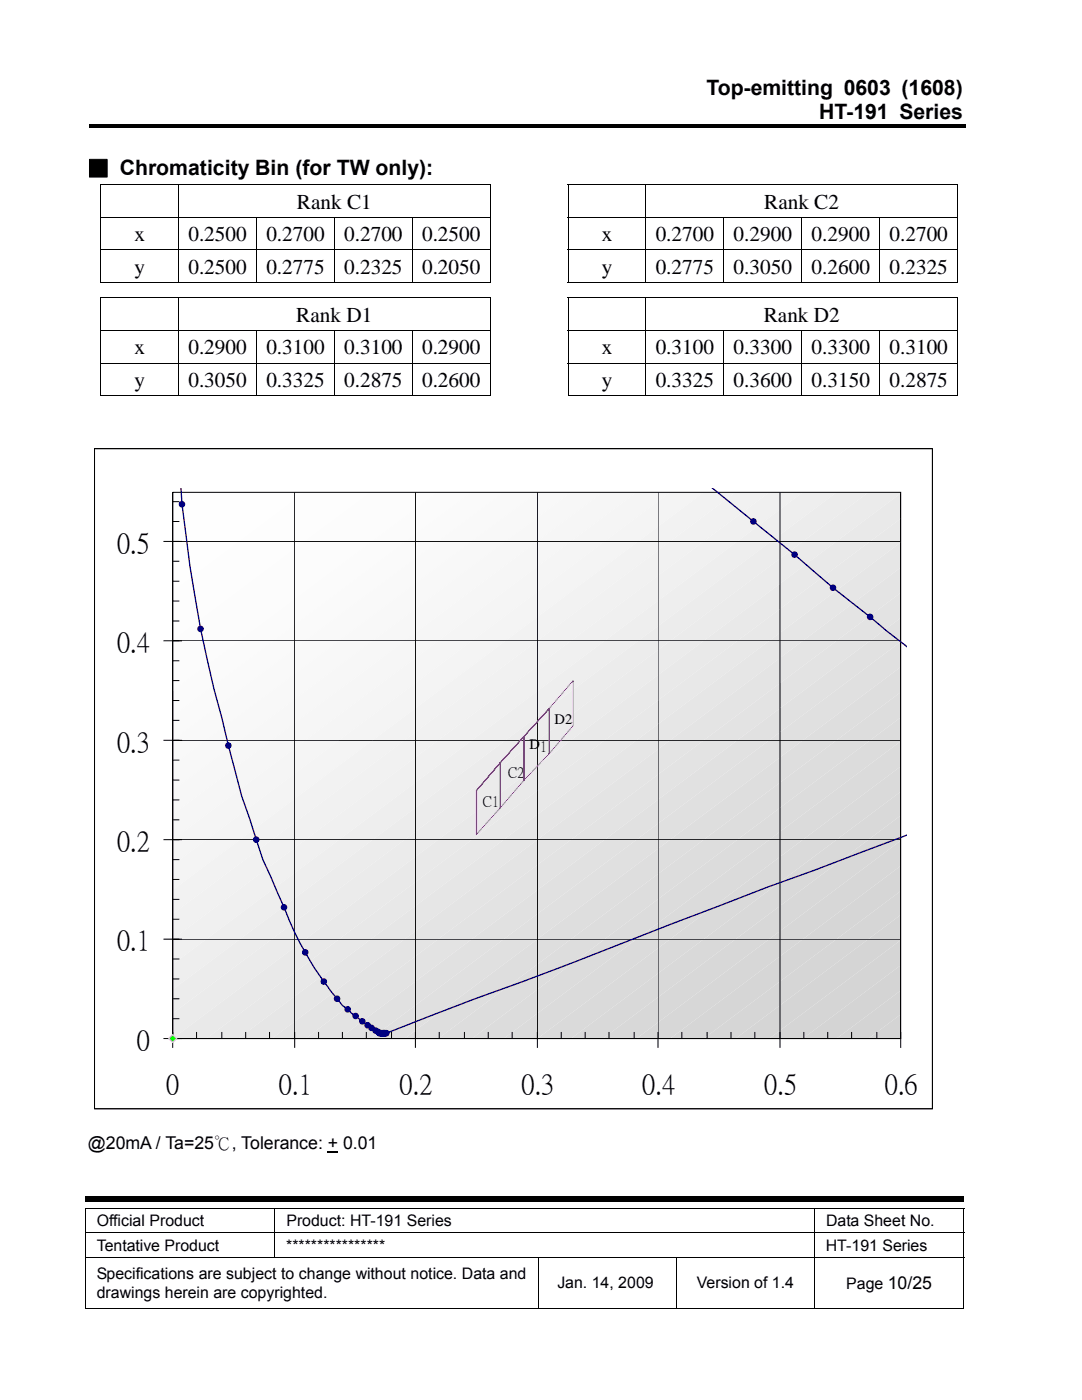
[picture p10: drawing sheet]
<svg xmlns="http://www.w3.org/2000/svg" width="216mm" height="279mm" viewBox="0 0 216 279" stroke-linecap="round" stroke-linejoin="round" font-family="sans-serif">
<g fill="#000">
<path d="M17.8 24.7h85.2v.8h-85.2zM20 36.7h.2v.2h-.2zM97.7 36.7h.2v.2h-.2zM102.8 24.7h89.8v.8h-89.8zM113.3 36.7h.1v.2h-.1zM191 36.7h.2v.2h-.2zM20 56.3h.2v.2h-.2zM20 59.3h.2v.2h-.2zM97.7 56.3h.2v.2h-.2zM97.7 59.3h.2v.2h-.2zM113.3 56.3h.1v.2h-.1zM113.3 59.3h.1v.2h-.1z"/>
<path d="M97.7 78.9h.2v.2h-.2zM191 78.9h.2v.2h-.2zM17 238.7h175.3v1.1h-175.3zM17 241h.1v.2h-.1zM192.2 261h.2v.1h-.2z"/>
</g>
<g fill="none" stroke="#000" stroke-width=".2">
<path d="M20 36.8h77.9M20.1 36.9v6.4M35.6 36.9v6.4M97.8 36.9v6.4M113.3 36.8h77.9M113.3 36.9v6.4M128.9 36.9v6.4M191.1 36.9v6.4M20 43.3h77.9M20 49.9h77.9M20 56.4h77.9M20 59.4h77.9"/>
<path d="M20.1 43.4v6.4M20.1 50v6.3M20.1 59.5v6.3M35.6 43.4v6.4M35.6 50v6.3M35.6 59.5v6.3M51.2 43.4v6.4M51.2 50v6.3M66.7 43.4v6.4M66.7 50v6.3M82.3 43.4v6.4M82.3 50v6.3"/>
<path d="M97.8 43.4v6.4M97.8 50v6.3M97.8 59.5v6.3M113.3 43.3h77.9M113.3 49.9h77.9M113.3 56.4h77.9M113.3 59.4h77.9M113.3 43.4v6.4M113.3 50v6.3M113.3 59.5v6.3M128.9 43.4v6.4M128.9 50v6.3"/>
<path d="M128.9 59.5v6.3M144.4 43.4v6.4M144.4 50v6.3M160 43.4v6.4M160 50v6.3M175.5 43.4v6.4M175.5 50v6.3M191.1 43.4v6.4M191.1 50v6.3M191.1 59.5v6.3M20 65.9h77.9M20 72.5h77.9"/>
<path d="M20 79h15.6M20.1 66v6.4M20.1 72.5v6.6M35.6 66v6.4M35.6 72.5v6.6M35.7 79h15.4M51.2 66v6.4M51.2 72.5v6.6M51.3 79h15.3M66.7 66v6.4M66.7 72.5v6.6M66.8 79h15.4"/>
<path d="M82.3 66v6.4M82.3 72.5v6.6M82.3 79h15.4M97.8 66v6.4M97.8 72.5v6.6M113.3 65.9h77.9M113.3 72.5h77.9M113.3 79h15.5M113.3 66v6.4M113.3 72.5v6.6M128.9 66v6.4M128.9 72.5v6.6"/>
<path d="M129 79h15.3M144.4 66v6.4M144.4 72.5v6.6M144.5 79h15.4M160 66v6.4M160 72.5v6.6M160.1 79h15.4M175.5 66v6.4M175.5 72.5v6.6M175.6 79h15.4M191.1 66v6.4M191.1 72.5v6.6"/>
<path d="M17 241.1h175.4M17 246h175.4M17 251h175.4M17 241.2v4.7M17 246.1v4.8M17 251.1v10M54.9 241.2v4.7M54.9 246.1v4.8M107.5 251.1v10M135 251.1v10M162.5 241.2v4.7M162.5 246.1v4.8"/>
<path d="M162.5 251.1v10M192.3 241.2v4.7M192.3 246.1v4.8M192.3 251.1v10M17 261h90.5M107.6 261h27.3M135.1 261h27.3M162.6 261h29.6"/>
</g>
<path d="M18.9 89.6h167.2v131.7h-167.2z" fill="#fff"/>
<path d="M18.9 89.5h167.2v131.8h-167.2z" fill="none" stroke="#000" stroke-width=".2"/>
<g fill="#fefefe">
<path d="M34.5 98.3l145.3-.1-145.3 5.1z"/>
<path d="M34.5 103.3l145.3-5.1-145.3 9.9z"/>
<path d="M34.5 108.1l145.3-9.9-145.3 14.9z"/>
<path d="M34.5 113.1l145.3-14.9-145.3 19.9z"/>
</g>
<g fill="#fdfdfd">
<path d="M34.5 118.1l145.3-19.9-145.3 24.9z"/>
<path d="M34.5 123.1l145.3-24.9-145.3 29.7z"/>
</g>
<g fill="#fcfcfc">
<path d="M34.5 127.9l145.3-29.7-145.3 34.7z"/>
<path d="M34.5 132.9l145.3-34.7-145.3 39.7z"/>
</g>
<path d="M34.5 137.9l145.3-39.7-145.3 44.8z" fill="#fbfbfb"/>
<path d="M34.5 143l145.3-44.8-145.3 49.5z" fill="#fafafa"/>
<path d="M34.5 147.7l145.3-49.5-145.3 54.6z" fill="#f9f9f9"/>
<path d="M34.5 152.8l145.3-54.6-145.3 59.6z" fill="#f8f8f8"/>
<path d="M34.5 157.8l145.3-59.6-145.3 64.4z" fill="#f7f7f7"/>
<path d="M34.5 162.6l145.3-64.4-145.3 69.4z" fill="#f6f6f6"/>
<path d="M34.5 167.6l145.3-69.4-145.3 74.4z" fill="#f5f5f5"/>
<path d="M34.5 172.6l145.3-74.4-145.3 79.4z" fill="#f4f4f4"/>
<path d="M34.5 177.6l145.3-79.4-145.3 84.2z" fill="#f2f2f2"/>
<path d="M34.5 182.4l145.3-84.2-145.3 89.2z" fill="#f1f1f1"/>
<path d="M34.5 187.4l145.3-89.2-145.3 94.2z" fill="#f0f0f0"/>
<path d="M34.5 192.4l145.3-94.2-145.3 99.3z" fill="#eee"/>
<path d="M34.5 197.5l145.3-99.3-145.3 104z" fill="#ececec"/>
<path d="M34.5 202.2l145.3-104-145.3 109.1z" fill="#ebebeb"/>
<path d="M34.5 207.3l145.3-109v5z" fill="#e9e9e9"/>
<path d="M34.5 207.3l145.3-104v4.8z" fill="#e8e8e8"/>
<path d="M34.5 207.3l145.3-99.2v5z" fill="#e6e6e6"/>
<path d="M34.5 207.3l145.3-94.2v5z" fill="#e4e4e4"/>
<path d="M34.5 207.3l145.3-89.2v5z" fill="#e3e3e3"/>
<path d="M34.5 207.3l145.3-84.2v4.8z" fill="#e1e1e1"/>
<path d="M34.5 207.3l145.3-79.4v5z" fill="#e0e0e0"/>
<path d="M34.5 207.3l145.3-74.4v5z" fill="#dedede"/>
<path d="M34.5 207.3l145.3-69.4v5.1z" fill="#ddd"/>
<path d="M34.5 207.3l145.3-64.3v4.7z" fill="#dcdcdc"/>
<path d="M34.5 207.3l145.3-59.6v5.1z" fill="#dbdbdb"/>
<path d="M34.5 207.3l145.3-54.5v5z" fill="#dadada"/>
<path d="M34.5 207.3l145.3-49.5v4.8z" fill="#d9d9d9"/>
<path d="M34.5 207.3l145.3-44.7v5z" fill="#d8d8d8"/>
<path d="M34.5 207.3l145.3-39.7v5z" fill="#d7d7d7"/>
<g fill="#d6d6d6">
<path d="M34.5 207.3l145.3-34.7v5z"/>
<path d="M34.5 207.3l145.3-29.7v4.8z"/>
</g>
<g fill="#d5d5d5">
<path d="M34.5 207.3l145.3-24.9v5z"/>
<path d="M34.5 207.3l145.3-19.9v5z"/>
</g>
<g fill="#d4d4d4">
<path d="M34.5 207.3l145.3-14.9v5.1z"/>
<path d="M34.5 207.3l145.3-9.8v4.7z"/>
<path d="M34.5 207.3l145.3-5.1v5.1z"/>
</g>
<path d="M34.5 207.3h145.3" fill="none" stroke="#d4d4d4" stroke-width=".2"/>
<g fill="none" stroke="#000" stroke-width=".2">
<path d="M34.5 98.3h145.2v109h-145.2v-109v109h1.3M58.8 98.3v110.8M82.9 98.3v110.8M107.2 98.3v110.8M131.3 98.3v110.8M155.6 98.3v110.8M179.7 98.3v110.8M34.5 120h1.3M34.5 116h1.3M34.5 112h1.3M34.5 104.1h1.3M34.5 100.1h1.3"/>
<path d="M179.7 108.1h-147.1M34.5 139.8h1.3M34.5 135.8h1.3M34.5 131.9h1.3M34.5 123.9h1.3M179.7 127.9h-147.1M34.5 159.6h1.3M34.5 155.7h1.3M34.5 151.7h1.3M34.5 143.8h1.3M179.7 147.7h-147.1M34.5 179.5h1.3"/>
<path d="M34.5 175.5h1.3M34.5 171.6h1.3M34.5 163.6h1.3M179.7 167.6h-147.1M34.5 199.3h1.3M34.5 195.4h1.3M34.5 191.4h1.3M34.5 183.5h1.3M179.7 187.4h-147.1M32.6 207.3h147.1M34.5 203.3h1.3M34.5 206v3.1"/>
<path d="M39.2 206v1.3M44.3 206v1.3M49 206v1.3M53.8 206v1.3M63.6 206v1.3M68.3 206v1.3M73.1 206v1.3M78.1 206v1.3M87.7 206v1.3M92.7 206v1.3M97.4 206v1.3M102.2 206v1.3"/>
<path d="M112 206v1.3M116.8 206v1.3M121.5 206v1.3M126.5 206v1.3M136.1 206v1.3M141.1 206v1.3M145.9 206v1.3M150.6 206v1.3M160.4 206v1.3M165.2 206v1.3M169.9 206v1.3M175 206v1.3"/>
</g>
<path d="M36.1 97.4a261.1 261.1 0 0 0 8.2 45.8l3.9 15.7 4.3 12.7 4.2 9.5a65.8 65.8 0 0 0 11.6 19.6 67.6 67.6 0 0 0 7.4 5.5h1.4l17.7-6.9 19.3-7.1 38.9-15.1 9.5-3.4 18.3-7M142.2 97.4l16.4 13.3a215.3 215.3 0 0 0 15 12.4l3.5 2.9 3.7 3" fill="none" stroke="#000080" stroke-width=".26"/>
<path d="M109.6 141.4v9l4.8-5.6v-9l-4.8 5.6-5 5.5v8.8l5-5.3v-9l-9.8 10.8v9l4.8-5.5v-8.8l-9.5 10.9v8.7l4.7-5.3v-9l-4.7 5.6" fill="none" stroke="#f0f" stroke-width=".26"/>
<g fill="#000080" stroke="#000080" stroke-width=".26">
<circle cx="77.1" cy="206.2" r=".52"/>
<circle cx="76.8" cy="206.2" r=".52"/>
<circle cx="76.5" cy="206.2" r=".52"/>
<circle cx="76.2" cy="206.2" r=".52"/>
<circle cx="76" cy="206.2" r=".52"/>
<circle cx="75.7" cy="206.2" r=".52"/>
<circle cx="75.5" cy="205.9" r=".52"/>
<circle cx="74.9" cy="205.7" r=".52"/>
<circle cx="74.1" cy="205.1" r=".52"/>
<circle cx="73.3" cy="204.6" r=".52"/>
<circle cx="72.3" cy="203.8" r=".52"/>
<circle cx="71" cy="202.8" r=".52"/>
<circle cx="69.4" cy="201.4" r=".52"/>
<circle cx="67.3" cy="199.3" r=".52"/>
<circle cx="64.6" cy="195.9" r=".52"/>
<circle cx="60.9" cy="190.1" r=".52"/>
<circle cx="56.7" cy="181.1" r=".52"/>
<circle cx="51.1" cy="167.6" r=".52"/>
<circle cx="45.6" cy="148.8" r=".52"/>
<circle cx="40" cy="125.5" r=".52"/>
<circle cx="36.3" cy="100.6" r=".52"/>
<circle cx="150.3" cy="104.1" r=".52"/>
<circle cx="158.5" cy="110.7" r=".52"/>
<circle cx="166.2" cy="117.3" r=".52"/>
<circle cx="173.6" cy="123.1" r=".52"/>
</g>
<path d="M34.5 206.5l.8 .8-.8 .8-.8-.8z" fill-rule="evenodd" fill="#0f0"/>
<path d="M34.5 206.5l.8 .8-.8 .8-.8-.8z" fill="none" stroke="#ff9acc" stroke-width=".26"/>
<path d="M18.9 89.5h167.2v131.8h-167.2z" fill="none" stroke="#000" stroke-width=".2"/>
<path d="M65.4 229.9h2.1" fill="none" stroke="#000" stroke-width=".25"/>
<g font-size="5.6">
<text x="23.3" y="110.1">0.5</text>
<text x="23.3" y="130">0.4</text>
<text x="23.3" y="149.8">0.3</text>
<text x="23.3" y="169.7">0.2</text>
<text x="23.3" y="189.5">0.1</text>
<text x="27.3" y="209.3">0</text>
<text x="33.1" y="218.1">0</text>
<text x="55.6" y="218.1">0.1</text>
<text x="79.7" y="218.1">0.2</text>
<text x="104.1" y="218.1">0.3</text>
<text x="128.1" y="218.1">0.4</text>
<text x="152.5" y="218.1">0.5</text>
<text x="176.6" y="218.1">0.6</text>
</g>
<g font-size="4.2">
<text x="140.9" y="18.9">Top-emitting 0603 (1608)</text>
<text x="163.5" y="23.8">HT-191 Series</text>
<text x="17.5" y="34.9">▓ Chromaticity Bin (for TW only):</text>
<text x="59.3" y="41.6">Rank C1</text>
<text x="152.5" y="41.6">Rank C2</text>
<text x="26.8" y="48.1">x</text>
<text x="37.6" y="48.1">0.2500</text>
<text x="53.1" y="48.1">0.2700</text>
<text x="68.7" y="48.1">0.2700</text>
<text x="84.2" y="48.1">0.2500</text>
<text x="120.1" y="48.1">x</text>
<text x="130.8" y="48.1">0.2700</text>
<text x="146.4" y="48.1">0.2900</text>
<text x="161.9" y="48.1">0.2900</text>
<text x="177.5" y="48.1">0.2700</text>
<text x="26.8" y="54.7">y</text>
<text x="37.6" y="54.7">0.2500</text>
<text x="53.1" y="54.7">0.2775</text>
<text x="68.7" y="54.7">0.2325</text>
<text x="84.2" y="54.7">0.2050</text>
<text x="120.1" y="54.7">y</text>
<text x="130.8" y="54.7">0.2775</text>
<text x="146.4" y="54.7">0.3050</text>
<text x="161.9" y="54.7">0.2600</text>
<text x="177.5" y="54.7">0.2325</text>
<text x="59.1" y="64.2">Rank D1</text>
<text x="152.4" y="64.2">Rank D2</text>
<text x="26.8" y="70.7">x</text>
<text x="37.6" y="70.7">0.2900</text>
<text x="53.1" y="70.7">0.3100</text>
<text x="68.7" y="70.7">0.3100</text>
<text x="84.2" y="70.7">0.2900</text>
<text x="120.1" y="70.7">x</text>
<text x="130.8" y="70.7">0.3100</text>
<text x="146.4" y="70.7">0.3300</text>
<text x="161.9" y="70.7">0.3300</text>
<text x="177.5" y="70.7">0.3100</text>
<text x="26.8" y="77.2">y</text>
<text x="37.6" y="77.2">0.3050</text>
<text x="53.1" y="77.2">0.3325</text>
<text x="68.7" y="77.2">0.2875</text>
<text x="84.2" y="77.2">0.2600</text>
<text x="120.1" y="77.2">y</text>
<text x="130.8" y="77.2">0.3325</text>
<text x="146.4" y="77.2">0.3600</text>
<text x="161.9" y="77.2">0.3150</text>
<text x="177.5" y="77.2">0.2875</text>
</g>
<text font-size="3.5" x="17.5" y="229.4">@20mA / Ta=25℃, Tolerance: + 0.01</text>
<g font-size="3.2">
<text x="19.3" y="244.7">Official Product</text>
<text x="57.1" y="244.7">Product: HT-191 Series</text>
<text x="164.8" y="244.7">Data Sheet No.</text>
<text x="19.3" y="249.6">Tentative Product</text>
<text x="57.1" y="249.6">****************</text>
<text x="164.8" y="249.6">HT-191 Series</text>
<text x="19.3" y="255.3">Specifications are subject to change without notice. Data and</text>
<text x="111.2" y="257.1">Jan. 14, 2009</text>
<text x="139.1" y="257.1">Version of 1.4</text>
<text x="168.9" y="257.2">Page 10/25</text>
<text x="19.3" y="259">drawings herein are copyrighted.</text>
</g>
<g font-size="2.9">
<text x="105.6" y="149.5">D</text>
<text x="107.8" y="149.8">1</text>
<text x="110.7" y="144.5">D2</text>
<text x="101.4" y="155.1">C2</text>
<text x="96.4" y="160.9">C1</text>
</g>
</svg>
